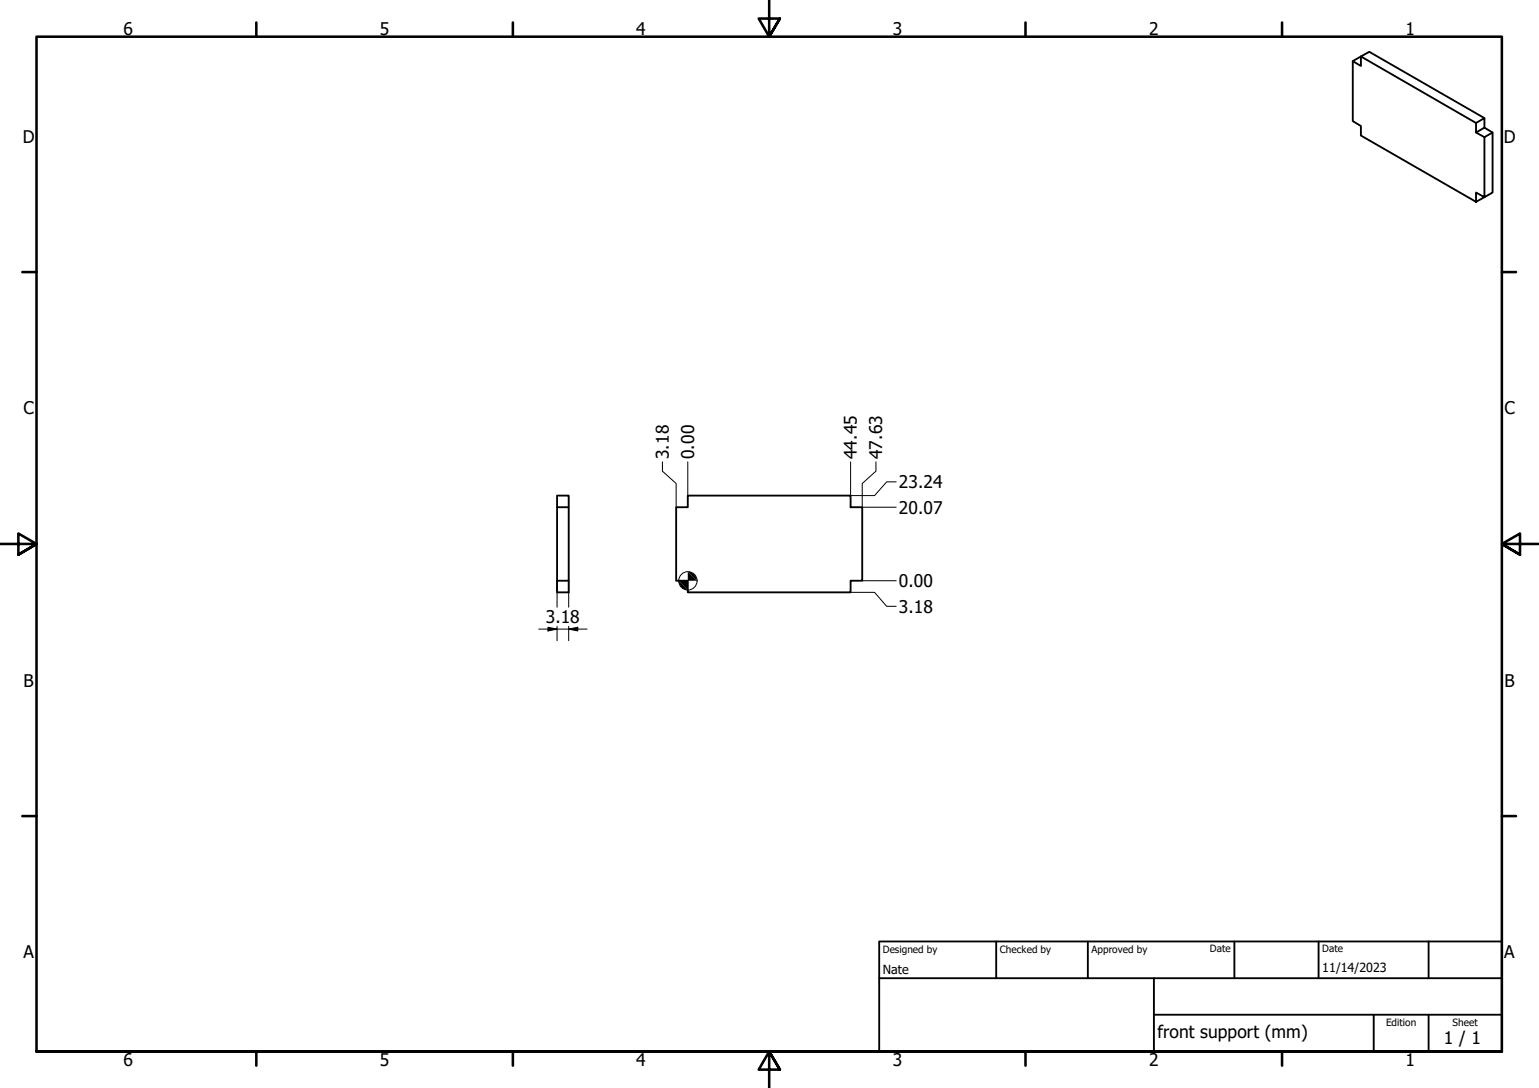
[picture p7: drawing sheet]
<svg xmlns="http://www.w3.org/2000/svg" width="420mm" height="297mm" viewBox="0 0 420 297" stroke-linecap="round" stroke-linejoin="round" font-family="sans-serif">
<!-- layer: Visible (ISO) -->
<path d="M369.3 16.7l2.2 1.3v-2.6l2.3-1.3 31.5 18.1M403 33.6v2.6l2.3-1.4 2.2 1.4M403 36.2l2.3 1.3M405.3 34.8v-2.6l-2.3 1.4-31.5-18.2-2.2 1.3v16.4l2.2 1.3v2.6l31.5 18.1v-2.5l2.3 1.2v-16.3l2.2-1.3v16.4l-4.5 2.5M152.1 138.5h3.2v20h-3.2zM152.1 138.5v-3.2h3.2v3.2M184.6 138.5h3.2v-3.2h44.4v3.2h3.2v20h-3.2v3.2h-44.4v-3.2h-3.2zM152.1 158.5v3.2h3.2v-3.2" fill="none" stroke="#000" stroke-width=".51"/>
<!-- layer: Border (ISO) -->
<g fill="none" stroke="#000" stroke-width=".7">
<path d="M70 6.1v3.9M140 6.1v3.9M210 0v10l-2.9-4.9h5.8l-2.9 4.9 2.9-4.9M280 6.1v3.9M350 6.1v3.9M6.1 74.3h3.9M410 74.3h3.9M0 148.5h10l-5-2.8v5.7l5-2.9-5 2.9M420 148.5h-10l5-2.8v5.7l-5-2.9 5 2.9M6.1 222.8h3.9M410 222.8h3.9M10 287.1v-277.1h400v277.1h-400h400"/>
<path d="M70 287.1v3.8M140 287.1v3.8M212.9 292l-2.9-4.9 2.9 4.9h-5.8l2.9-4.9v9.9M280 287.1v3.8M350 287.1v3.8"/>
</g>
<!-- layer: Title (ISO) -->
<path d="M240 257h170v30.1h-170zM272 257v10.1M297 257v10.1M337 257v10.1M360 257v10.1M390 257v10.1M240 267.1h170M315 277h95M315 267.1v20M375 277v10.1M390 277v10.1" fill="none" stroke="#000" stroke-width=".51"/>
<!-- layer: Dimension (ISO) -->
<g fill="none" stroke="#000" stroke-width=".27">
<path d="M180.8 126.1v2.5l3.8 3.4v6.5M187.8 126.1v9.2M232.2 126.1v9.2h6.6l3.3-3.7h2.6M239.1 126.1v2.5l-3.7 3.4v6.5h9.3M152.1 158.5v7.3M155.3 158.5v7.3M235.4 158.5h9.3M147.1 171.8h13.2M149.6 171.2l2.5 .6-2.5 .5zM152.1 171v3.9M155.3 171.8l2.4-.6v1.1zM155.3 171v3.9"/>
<path d="M232.2 161.7h6.6l3.3 3.8h2.6"/>
<circle cx="187.8" cy="158.6" r="2.51"/>
</g>
<g fill="#000">
<path d="M185.3 158.5l2.5 2.6a2.49 2.49 0 0 1-2.5-2.6z" fill-rule="evenodd"/>
<path d="M187.8 156.1v5l-2.5-2.6h4.9z" fill-rule="evenodd"/>
<path d="M187.8 156.1a2.49 2.49 0 0 1 2.4 2.4z" fill-rule="evenodd"/>
<path d="M149.6 171.2l2.5 .6-2.5 .5z" fill-rule="evenodd"/>
<path d="M155.3 171.8l2.4-.6v1.1z" fill-rule="evenodd"/>
</g>
<g font-size="4.8">
<text x="33.7" y="9.6">6</text>
<text x="103.7" y="9.6">5</text>
<text x="173.7" y="9.6">4</text>
<text x="243.7" y="9.6">3</text>
<text x="313.7" y="9.6">2</text>
<text x="383.7" y="9.6">1</text>
<text x="6.2" y="38.9">D</text>
<text x="410.5" y="38.9">D</text>
<text x="6.4" y="113.1">C</text>
<text x="410.7" y="113.1">C</text>
<text x="182.6" y="125.3" transform="rotate(-90 182.6 125.3)">3.18</text>
<text x="189.5" y="125.3" transform="rotate(-90 189.5 125.3)">0.00</text>
<text x="233.9" y="125.3" transform="rotate(-90 233.9 125.3)">44.45</text>
<text x="240.9" y="125.3" transform="rotate(-90 240.9 125.3)">47.63</text>
<text x="245.4" y="133.3">23.24</text>
<text x="245.4" y="140.3">20.07</text>
<text x="245.4" y="160.3">0.00</text>
<text x="245.4" y="167.2">3.18</text>
<text x="149" y="170.2">3.18</text>
<text x="6.4" y="187.4">B</text>
<text x="410.7" y="187.4">B</text>
<text x="6.4" y="261.7">A</text>
<text x="410.7" y="261.7">A</text>
<text x="316" y="283.4">front support (mm)</text>
<text x="394.2" y="285">1 / 1</text>
<text x="33.7" y="290.9">6</text>
<text x="103.7" y="290.9">5</text>
<text x="173.7" y="290.9">4</text>
<text x="243.7" y="290.9">3</text>
<text x="313.7" y="290.9">2</text>
<text x="383.7" y="290.9">1</text>
</g>
<g font-size="3.4">
<text x="241" y="266">Nate</text>
<text x="361" y="265.5">11/14/2023</text>
</g>
<g font-size="2.7">
<text x="241" y="260.1">Designed by</text>
<text x="273" y="260.1">Checked by</text>
<text x="298" y="260.1">Approved by</text>
<text x="330.3" y="260">Date</text>
<text x="361" y="260">Date</text>
<text x="378.4" y="280.1">Edition</text>
<text x="396.6" y="280.1">Sheet</text>
</g>
</svg>
